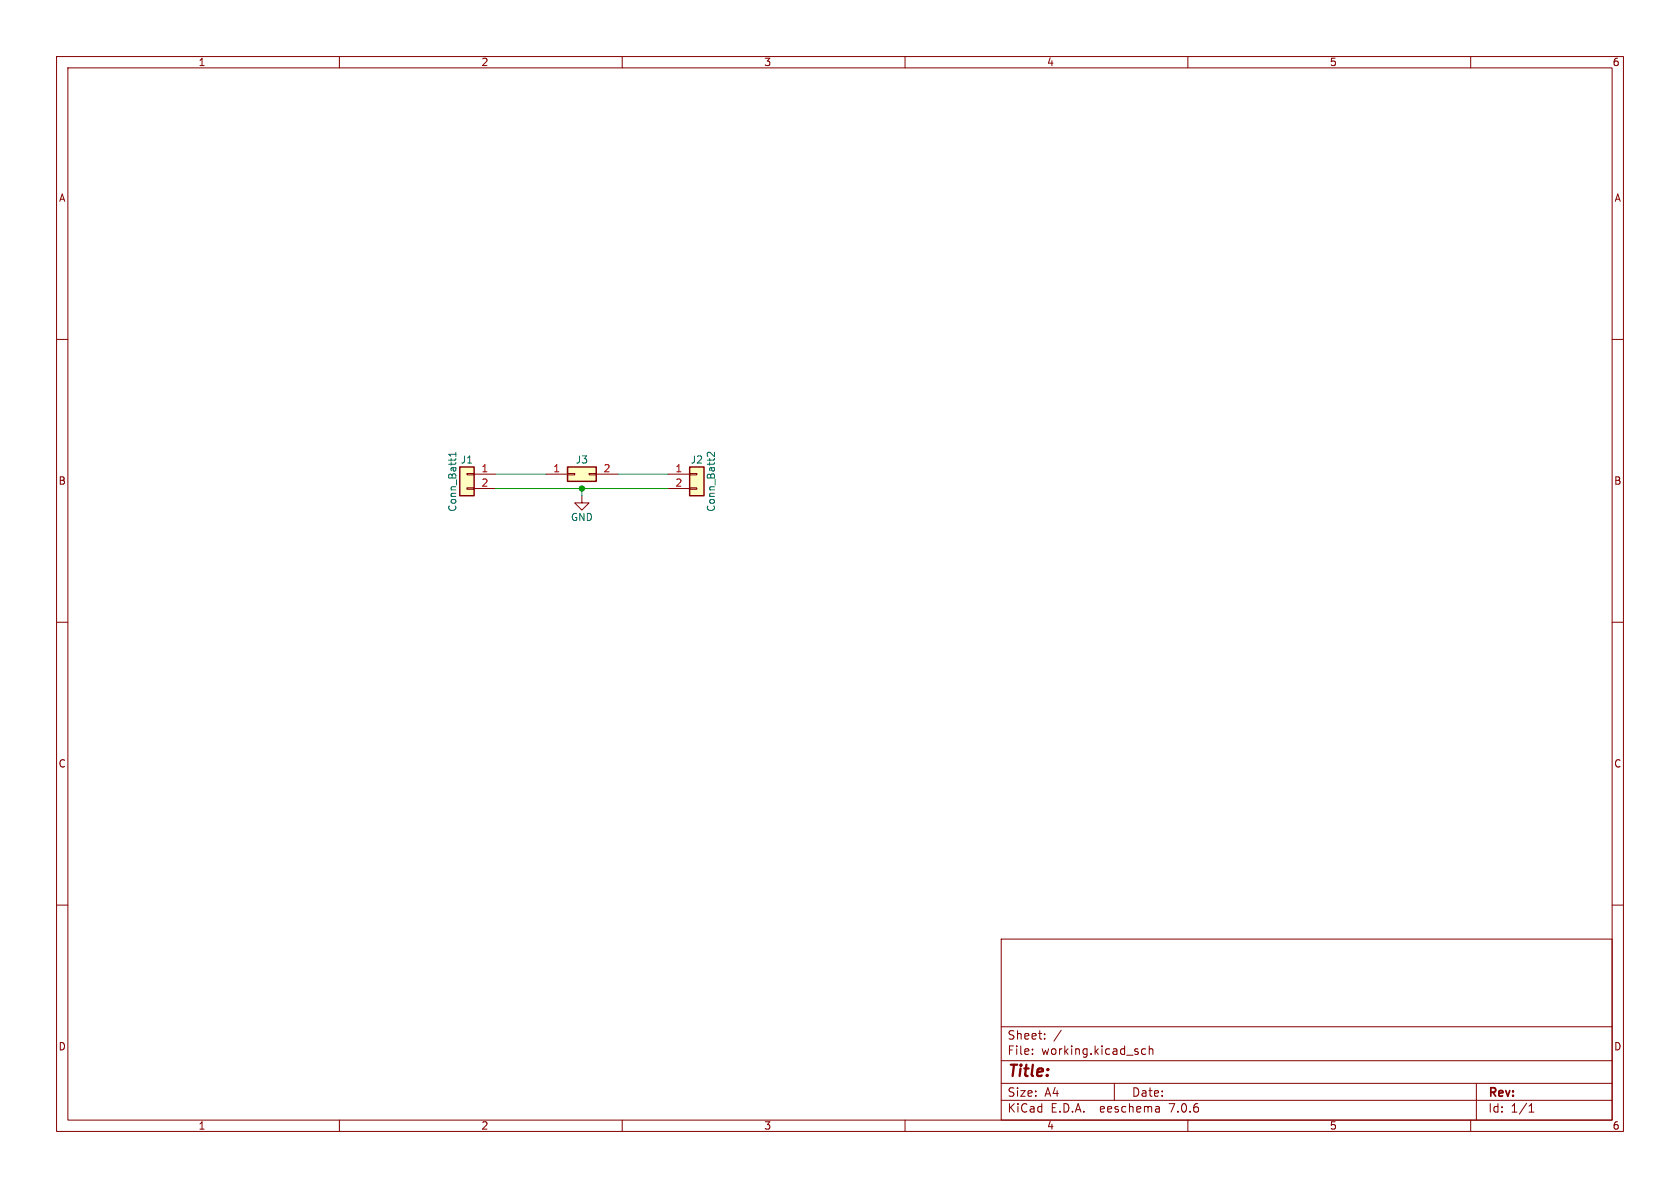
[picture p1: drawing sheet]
<svg xmlns="http://www.w3.org/2000/svg" width="297mm" height="210mm" viewBox="0 0 297 210" stroke-linecap="round" stroke-linejoin="round" font-family="sans-serif">
<g fill="none" stroke="#840000" stroke-width=".18">
<path d="M10 10h277v190h-277zM12 12h273v186h-273zM60 10v2M110 10v2M160 10v2M210 10v2M260 10v2M10 60h2M285 60h2M82.5 86.2h1.3v.3h-1.3zM82.5 83.7h1.3v.2h-1.3zM83.8 83.8h3.8"/>
<path d="M83.8 86.4h3.8M96.5 83.8h3.8M100.3 83.7h1.3v.2h-1.3zM102.9 87.6v1.3h1.2l-1.2 1.3-1.3-1.3h1.3M104.1 83.7h1.3v.2h-1.3zM105.4 83.8h3.8M118.1 83.8h3.8M118.1 86.4h3.8M121.9 86.2h1.3v.3h-1.3zM121.9 83.7h1.3v.2h-1.3zM10 110h2M285 110h2"/>
<path d="M10 160h2M285 160h2M177 166h108v32h-108zM60 198v2M110 198v2M160 198v2M177 194.5h108M177 191.5h108M177 187.5h108M177 181.5h108M182.5 186.3v.1M182.5 185.5v.1"/>
<path d="M184.7 183.6v.1M184.7 182.8v.1M187.6 182.1l-1.3 2M197 191.5v3M202.5 185.5l-.4-.1-.3 .3v.4l.2 .2h.5M203.2 185.5l.2-.1 .3 .1 .1 .9M203.2 184.9v1.5M204.9 195.7l.1 .9M205 196.5l-.2 .1M205 196h-.2M210 198v2M260 198v2"/>
<path d="M261 191.5v6.5M270.3 196.6h.9M270.3 195.5l.4-.4v1.5"/>
</g>
<g fill="#ffffc2" stroke="#ffffc2" stroke-width=".18">
<path d="M121.9 82.6h2.6v5h-2.6z"/>
<path d="M100.3 82.6h5.1v2.5h-5.1z"/>
<path d="M81.3 82.6h2.5v5h-2.5z"/>
</g>
<path d="M81.3 82.6h2.5v5h-2.5zM100.3 82.6h5.1v2.5h-5.1zM121.9 82.6h2.6v5h-2.6z" fill="none" stroke="#840000" stroke-width=".25"/>
<path d="M80.6 79.9v.8M126.3 79.9v.8l-.9-.8-.4 .3 .2 .5M80.6 80.3h-1.3l.4 .4" fill="none" stroke="#006464" stroke-width=".18"/>
<path d="M87.6 83.8h8.9M87.6 86.4h30.5M102.9 86.4v1.2M109.2 83.8h8.9" fill="none" stroke="#009600" stroke-width=".18"/>
<circle cx="102.9" cy="86.4" r=".46" fill="#009600" stroke="#009600" stroke-width=".18"/>
<text font-size="2.8" fill="#840000" x="178" y="190.9">Title:</text>
<g font-size="2.1" fill="#840000">
<text x="178" y="184">Sheet:</text>
<text x="178" y="186.7">File:</text>
<text x="184.1" y="186.7">working.kicad_sch</text>
<text x="178" y="196.9">KiCad</text>
<text x="178" y="194.1">Size:</text>
<text x="184.7" y="194.1">A4</text>
<text x="185.7" y="196.9">E.D.A.</text>
<text x="194.6" y="196.9">eeschema</text>
<text x="200" y="194.1">Date:</text>
<text x="207" y="196.9">7.0.6</text>
<text x="263" y="194.3">Rev:</text>
<text x="263" y="196.9">Id:</text>
<text x="267.1" y="196.9">1/1</text>
</g>
<g font-size="1.8" fill="#840000">
<text x="35" y="11.9">1</text>
<text x="85" y="11.9">2</text>
<text x="135" y="11.9">3</text>
<text x="185" y="11.9">4</text>
<text x="235" y="11.9">5</text>
<text x="285" y="11.9">6</text>
<text x="10.3" y="35.9">A</text>
<text x="285.3" y="35.9">A</text>
<text x="10.3" y="85.9">B</text>
<text x="285.3" y="85.9">B</text>
<text x="10.3" y="135.9">C</text>
<text x="285.3" y="135.9">C</text>
<text x="10.3" y="185.9">D</text>
<text x="285.3" y="185.9">D</text>
<text x="35" y="199.9">1</text>
<text x="85" y="199.9">2</text>
<text x="135" y="199.9">3</text>
<text x="185" y="199.9">4</text>
<text x="235" y="199.9">5</text>
<text x="285" y="199.9">6</text>
</g>
<g font-size="1.8" fill="#006464">
<text x="81.4" y="82.1">J1</text>
<text x="101.7" y="82.1">J3</text>
<text x="122" y="82.1">J2</text>
<text x="80.9" y="90.6" transform="rotate(-90 80.9 90.6)">Conn_Batt1</text>
<text x="100.8" y="92.3">GND</text>
<text x="126.6" y="90.6" transform="rotate(-90 126.6 90.6)">Conn_Batt2</text>
</g>
<g font-size="1.8" fill="#a90000">
<text x="85" y="83.6">1</text>
<text x="97.7" y="83.6">1</text>
<text x="106.6" y="83.6">2</text>
<text x="119.3" y="83.6">1</text>
<text x="85" y="86.1">2</text>
<text x="119.3" y="86.1">2</text>
</g>
</svg>
